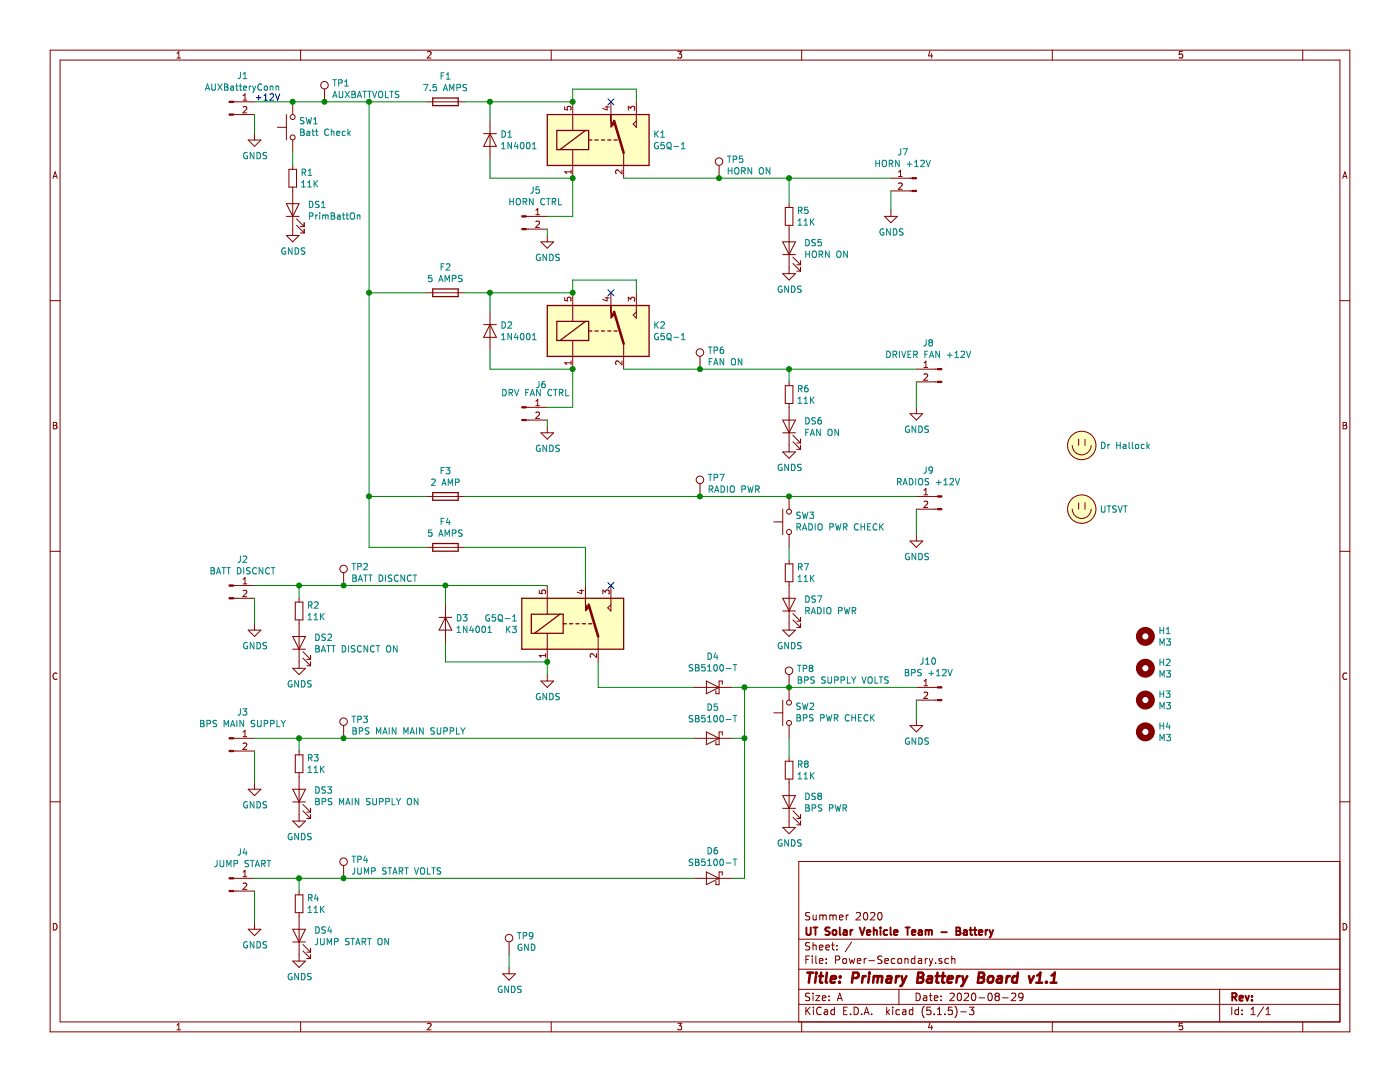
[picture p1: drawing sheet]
EESchema Schematic File Version 4
EELAYER 30 0
EELAYER END
$Descr A 11000 8500
encoding utf-8
Sheet 1 1
Title "Primary Battery Board v1.1"
Date "2020-08-29"
Rev ""
Comp "UT Solar Vehicle Team - Battery"
Comment1 "Summer 2020"
Comment2 ""
Comment3 ""
Comment4 ""
$EndDescr
$Comp
L Device:Fuse F1
U 1 1
P 3500 800
F 0 "F1" V 3697 800 50  0000 C CNN
F 1 "7.5 AMPS" V 3606 800 50  0000 C CNN
F 2 "Fuse:Fuseholder_Blade_Mini_Keystone_3568" V 3430 800 50  0001 C CNN
F 3 "~" H 3500 800 50  0001 C CNN
	1    3500 800 
	0    -1   -1   0   
$EndComp
$Comp
L Device:Fuse F2
U 1 1
P 3500 2300
F 0 "F2" V 3697 2300 50  0000 C CNN
F 1 "5 AMPS" V 3606 2300 50  0000 C CNN
F 2 "Fuse:Fuseholder_Blade_Mini_Keystone_3568" V 3430 2300 50  0001 C CNN
F 3 "~" H 3500 2300 50  0001 C CNN
	1    3500 2300
	0    -1   -1   0   
$EndComp
$Comp
L Device:Fuse F4
U 1 1
P 3500 4300
F 0 "F4" V 3697 4300 50  0000 C CNN
F 1 "5 AMPS" V 3606 4300 50  0000 C CNN
F 2 "Fuse:Fuseholder_Blade_Mini_Keystone_3568" V 3430 4300 50  0001 C CNN
F 3 "~" H 3500 4300 50  0001 C CNN
	1    3500 4300
	0    -1   -1   0   
$EndComp
$Comp
L power:GNDS #PWR0101
U 1 1
P 6200 3500
F 0 "#PWR0101" H 6200 3250 50  0001 C CNN
F 1 "GNDS" H 6205 3327 50  0000 C CNN
F 2 "" H 6200 3500 50  0001 C CNN
F 3 "" H 6200 3500 50  0001 C CNN
	1    6200 3500
	1    0    0    -1  
$EndComp
$Comp
L power:GNDS #PWR0102
U 1 1
P 4300 5300
F 0 "#PWR0102" H 4300 5050 50  0001 C CNN
F 1 "GNDS" H 4305 5127 50  0000 C CNN
F 2 "" H 4300 5300 50  0001 C CNN
F 3 "" H 4300 5300 50  0001 C CNN
	1    4300 5300
	1    0    0    -1  
$EndComp
$Comp
L Connector:Conn_01x02_Male J1
U 1 1
P 1800 800
F 0 "J1" H 1906 978 50  0000 C BNN
F 1 "AUXBatteryConn" H 1906 887 50  0000 C BNN
F 2 "Connector_Molex:Molex_Sabre_43160-0102_1x02_P7.49mm_Vertical" H 1800 800 50  0001 C CNN
F 3 "~" H 1800 800 50  0001 C CNN
	1    1800 800 
	1    0    0    -1  
$EndComp
$Comp
L Connector:Conn_01x02_Male J2
U 1 1
P 1800 4600
F 0 "J2" H 1906 4778 50  0000 C BNN
F 1 "BATT DISCNCT" H 1906 4687 50  0000 C BNN
F 2 "Connector_Molex:Molex_Micro-Fit_3.0_43650-0215_1x02_P3.00mm_Vertical" H 1800 4600 50  0001 C CNN
F 3 "~" H 1800 4600 50  0001 C CNN
	1    1800 4600
	1    0    0    -1  
$EndComp
$Comp
L Connector:Conn_01x02_Male J7
U 1 1
P 7200 1400
F 0 "J7" H 7306 1578 50  0000 C BNN
F 1 "HORN +12V" H 7306 1487 50  0000 C BNN
F 2 "Connector_Molex:Molex_Micro-Fit_3.0_43650-0215_1x02_P3.00mm_Vertical" H 7200 1400 50  0001 C CNN
F 3 "~" H 7200 1400 50  0001 C CNN
	1    7200 1400
	-1   0    0    -1  
$EndComp
$Comp
L Connector:Conn_01x02_Male J5
U 1 1
P 4100 1700
F 0 "J5" H 4206 1878 50  0000 C BNN
F 1 "HORN CTRL" H 4206 1787 50  0000 C BNN
F 2 "Connector_Molex:Molex_Micro-Fit_3.0_43650-0215_1x02_P3.00mm_Vertical" H 4100 1700 50  0001 C CNN
F 3 "~" H 4100 1700 50  0001 C CNN
	1    4100 1700
	1    0    0    -1  
$EndComp
$Comp
L Connector:Conn_01x02_Male J6
U 1 1
P 4100 3200
F 0 "J6" H 4206 3378 50  0000 L CNN
F 1 "DRV FAN CTRL" H 4206 3287 50  0000 C BNN
F 2 "Connector_Molex:Molex_Micro-Fit_3.0_43650-0215_1x02_P3.00mm_Vertical" H 4100 3200 50  0001 C CNN
F 3 "~" H 4100 3200 50  0001 C CNN
	1    4100 3200
	1    0    0    -1  
$EndComp
$Comp
L Connector:Conn_01x02_Male J8
U 1 1
P 7400 2900
F 0 "J8" H 7506 3078 50  0000 C BNN
F 1 "DRIVER FAN +12V" H 7506 2987 50  0000 C BNN
F 2 "Connector_Molex:Molex_Micro-Fit_3.0_43650-0215_1x02_P3.00mm_Vertical" H 7400 2900 50  0001 C CNN
F 3 "~" H 7400 2900 50  0001 C CNN
	1    7400 2900
	-1   0    0    -1  
$EndComp
$Comp
L Connector:Conn_01x02_Male J4
U 1 1
P 1800 6900
F 0 "J4" H 1906 7078 50  0000 C BNN
F 1 "JUMP START" H 1906 6987 50  0000 C BNN
F 2 "Connector_Molex:Molex_Micro-Fit_3.0_43650-0215_1x02_P3.00mm_Vertical" H 1800 6900 50  0001 C CNN
F 3 "~" H 1800 6900 50  0001 C CNN
	1    1800 6900
	1    0    0    -1  
$EndComp
$Comp
L Device:R_Small R6
U 1 1
P 6200 3100
F 0 "R6" H 6259 3146 50  0000 L CNN
F 1 "11K" H 6259 3055 50  0000 L CNN
F 2 "Resistor_THT:R_Axial_DIN0207_L6.3mm_D2.5mm_P10.16mm_Horizontal" H 6200 3100 50  0001 C CNN
F 3 "~" H 6200 3100 50  0001 C CNN
	1    6200 3100
	1    0    0    -1  
$EndComp
$Comp
L Device:R_Small R1
U 1 1
P 2300 1400
F 0 "R1" H 2359 1446 50  0000 L CNN
F 1 "11K" H 2359 1355 50  0000 L CNN
F 2 "Resistor_THT:R_Axial_DIN0207_L6.3mm_D2.5mm_P10.16mm_Horizontal" H 2300 1400 50  0001 C CNN
F 3 "~" H 2300 1400 50  0001 C CNN
	1    2300 1400
	1    0    0    -1  
$EndComp
$Comp
L Device:LED DS1
U 1 1
P 2300 1650
F 0 "DS1" V 2338 1533 50  0000 R CNN
F 1 "PrimBattOn" V 2247 1533 50  0000 R CNN
F 2 "LED_THT:LED_D3.0mm" H 2300 1650 50  0001 C CNN
F 3 "~" H 2300 1650 50  0001 C CNN
	1    2300 1650
	0    -1   -1   0   
$EndComp
$Comp
L power:GNDS #PWR0103
U 1 1
P 2300 1800
F 0 "#PWR0103" H 2300 1550 50  0001 C CNN
F 1 "GNDS" H 2305 1627 50  0000 C CNN
F 2 "" H 2300 1800 50  0001 C CNN
F 3 "" H 2300 1800 50  0001 C CNN
	1    2300 1800
	1    0    0    -1  
$EndComp
$Comp
L power:GNDS #PWR0104
U 1 1
P 4300 3350
F 0 "#PWR0104" H 4300 3100 50  0001 C CNN
F 1 "GNDS" H 4305 3177 50  0000 C CNN
F 2 "" H 4300 3350 50  0001 C CNN
F 3 "" H 4300 3350 50  0001 C CNN
	1    4300 3350
	1    0    0    -1  
$EndComp
$Comp
L power:GNDS #PWR0105
U 1 1
P 2000 7250
F 0 "#PWR0105" H 2000 7000 50  0001 C CNN
F 1 "GNDS" H 2005 7077 50  0000 C CNN
F 2 "" H 2000 7250 50  0001 C CNN
F 3 "" H 2000 7250 50  0001 C CNN
	1    2000 7250
	1    0    0    -1  
$EndComp
$Comp
L power:GNDS #PWR0106
U 1 1
P 7000 1650
F 0 "#PWR0106" H 7000 1400 50  0001 C CNN
F 1 "GNDS" H 7005 1477 50  0000 C CNN
F 2 "" H 7000 1650 50  0001 C CNN
F 3 "" H 7000 1650 50  0001 C CNN
	1    7000 1650
	1    0    0    -1  
$EndComp
$Comp
L power:GNDS #PWR0107
U 1 1
P 4300 1850
F 0 "#PWR0107" H 4300 1600 50  0001 C CNN
F 1 "GNDS" H 4305 1677 50  0000 C CNN
F 2 "" H 4300 1850 50  0001 C CNN
F 3 "" H 4300 1850 50  0001 C CNN
	1    4300 1850
	1    0    0    -1  
$EndComp
$Comp
L power:GNDS #PWR0108
U 1 1
P 2000 1050
F 0 "#PWR0108" H 2000 800 50  0001 C CNN
F 1 "GNDS" H 2005 877 50  0000 C CNN
F 2 "" H 2000 1050 50  0001 C CNN
F 3 "" H 2000 1050 50  0001 C CNN
	1    2000 1050
	1    0    0    -1  
$EndComp
$Comp
L power:GNDS #PWR0109
U 1 1
P 2000 4900
F 0 "#PWR0109" H 2000 4650 50  0001 C CNN
F 1 "GNDS" H 2005 4727 50  0000 C CNN
F 2 "" H 2000 4900 50  0001 C CNN
F 3 "" H 2000 4900 50  0001 C CNN
	1    2000 4900
	1    0    0    -1  
$EndComp
Wire Wire Line
	2300 1300 2300 1200
Wire Wire Line
	6200 3000 6200 2900
Wire Wire Line
	4500 1700 4300 1700
Wire Wire Line
	4500 3200 4300 3200
Wire Wire Line
	4300 1800 4300 1850
Wire Wire Line
	4300 3300 4300 3350
Wire Wire Line
	2000 900  2000 1050
$Comp
L Device:LED DS6
U 1 1
P 6200 3350
F 0 "DS6" V 6238 3233 50  0000 R CNN
F 1 "FAN ON" V 6147 3233 50  0000 R CNN
F 2 "LED_THT:LED_D3.0mm" H 6200 3350 50  0001 C CNN
F 3 "~" H 6200 3350 50  0001 C CNN
	1    6200 3350
	0    -1   -1   0   
$EndComp
$Comp
L power:GNDS #PWR0110
U 1 1
P 6200 2100
F 0 "#PWR0110" H 6200 1850 50  0001 C CNN
F 1 "GNDS" H 6205 1927 50  0000 C CNN
F 2 "" H 6200 2100 50  0001 C CNN
F 3 "" H 6200 2100 50  0001 C CNN
	1    6200 2100
	1    0    0    -1  
$EndComp
$Comp
L Device:R_Small R5
U 1 1
P 6200 1700
F 0 "R5" H 6259 1746 50  0000 L CNN
F 1 "11K" H 6259 1655 50  0000 L CNN
F 2 "Resistor_THT:R_Axial_DIN0207_L6.3mm_D2.5mm_P10.16mm_Horizontal" H 6200 1700 50  0001 C CNN
F 3 "~" H 6200 1700 50  0001 C CNN
	1    6200 1700
	1    0    0    -1  
$EndComp
$Comp
L Device:LED DS5
U 1 1
P 6200 1950
F 0 "DS5" V 6238 1833 50  0000 R CNN
F 1 "HORN ON" V 6147 1833 50  0000 R CNN
F 2 "LED_THT:LED_D3.0mm" H 6200 1950 50  0001 C CNN
F 3 "~" H 6200 1950 50  0001 C CNN
	1    6200 1950
	0    -1   -1   0   
$EndComp
Wire Wire Line
	2000 4600 2350 4600
$Comp
L power:GNDS #PWR0111
U 1 1
P 2350 5200
F 0 "#PWR0111" H 2350 4950 50  0001 C CNN
F 1 "GNDS" H 2355 5027 50  0000 C CNN
F 2 "" H 2350 5200 50  0001 C CNN
F 3 "" H 2350 5200 50  0001 C CNN
	1    2350 5200
	1    0    0    -1  
$EndComp
$Comp
L Device:R_Small R2
U 1 1
P 2350 4800
F 0 "R2" H 2409 4846 50  0000 L CNN
F 1 "11K" H 2409 4755 50  0000 L CNN
F 2 "Resistor_THT:R_Axial_DIN0207_L6.3mm_D2.5mm_P10.16mm_Horizontal" H 2350 4800 50  0001 C CNN
F 3 "~" H 2350 4800 50  0001 C CNN
	1    2350 4800
	1    0    0    -1  
$EndComp
Wire Wire Line
	2350 4700 2350 4600
$Comp
L Device:LED DS2
U 1 1
P 2350 5050
F 0 "DS2" V 2388 4933 50  0000 R CNN
F 1 "BATT DISCNCT ON" V 2297 4933 50  0000 R CNN
F 2 "LED_THT:LED_D3.0mm" H 2350 5050 50  0001 C CNN
F 3 "~" H 2350 5050 50  0001 C CNN
	1    2350 5050
	0    -1   -1   0   
$EndComp
Wire Wire Line
	2000 4700 2000 4900
$Comp
L Device:Fuse F3
U 1 1
P 3500 3900
F 0 "F3" V 3697 3900 50  0000 C CNN
F 1 "2 AMP" V 3606 3900 50  0000 C CNN
F 2 "Fuse:Fuseholder_Blade_Mini_Keystone_3568" V 3430 3900 50  0001 C CNN
F 3 "~" H 3500 3900 50  0001 C CNN
	1    3500 3900
	0    -1   -1   0   
$EndComp
Connection ~ 2350 4600
Connection ~ 2900 800 
Wire Wire Line
	2000 7000 2000 7250
$Comp
L power:GNDS #PWR0112
U 1 1
P 2350 7500
F 0 "#PWR0112" H 2350 7250 50  0001 C CNN
F 1 "GNDS" H 2355 7327 50  0000 C CNN
F 2 "" H 2350 7500 50  0001 C CNN
F 3 "" H 2350 7500 50  0001 C CNN
	1    2350 7500
	1    0    0    -1  
$EndComp
$Comp
L Device:R_Small R4
U 1 1
P 2350 7100
F 0 "R4" H 2409 7146 50  0000 L CNN
F 1 "11K" H 2409 7055 50  0000 L CNN
F 2 "Resistor_THT:R_Axial_DIN0207_L6.3mm_D2.5mm_P10.16mm_Horizontal" H 2350 7100 50  0001 C CNN
F 3 "~" H 2350 7100 50  0001 C CNN
	1    2350 7100
	1    0    0    -1  
$EndComp
Wire Wire Line
	2350 7000 2350 6900
$Comp
L Device:LED DS4
U 1 1
P 2350 7350
F 0 "DS4" V 2388 7233 50  0000 R CNN
F 1 "JUMP START ON" V 2297 7233 50  0000 R CNN
F 2 "LED_THT:LED_D3.0mm" H 2350 7350 50  0001 C CNN
F 3 "~" H 2350 7350 50  0001 C CNN
	1    2350 7350
	0    -1   -1   0   
$EndComp
Wire Wire Line
	2000 6900 2350 6900
$Comp
L Relay:G5Q-1 K3
U 1 1
P 4500 4900
F 0 "K3" H 4070 4854 50  0000 R CNN
F 1 "G5Q-1" H 4070 4945 50  0000 R CNN
F 2 "Relay_THT:Relay_SPDT_Omron-G5Q-1" H 4950 4850 50  0001 L CNN
F 3 "https://www.omron.com/ecb/products/pdf/en-g5q.pdf" H 5150 4750 50  0001 L CNN
	1    4500 4900
	1    0    0    -1  
$EndComp
Wire Wire Line
	6200 1400 6200 1600
Wire Wire Line
	3850 1400 4500 1400
Wire Wire Line
	4900 1400 5650 1400
Wire Wire Line
	7000 1500 7000 1650
Connection ~ 6200 1400
Wire Wire Line
	6200 1400 7000 1400
Wire Wire Line
	4500 1400 4500 1700
$Comp
L power:GNDS #PWR0113
U 1 1
P 7200 3200
F 0 "#PWR0113" H 7200 2950 50  0001 C CNN
F 1 "GNDS" H 7205 3027 50  0000 C CNN
F 2 "" H 7200 3200 50  0001 C CNN
F 3 "" H 7200 3200 50  0001 C CNN
	1    7200 3200
	1    0    0    -1  
$EndComp
Wire Wire Line
	3850 2900 4500 2900
Wire Wire Line
	4500 3200 4500 2900
Wire Wire Line
	4900 2900 5500 2900
Wire Wire Line
	7200 3000 7200 3200
$Comp
L Connector:Conn_01x02_Male J9
U 1 1
P 7400 3900
F 0 "J9" H 7506 4078 50  0000 C BNN
F 1 "RADIOS +12V" H 7506 3987 50  0000 C BNN
F 2 "Connector_Molex:Molex_Micro-Fit_3.0_43650-0215_1x02_P3.00mm_Vertical" H 7400 3900 50  0001 C CNN
F 3 "~" H 7400 3900 50  0001 C CNN
	1    7400 3900
	-1   0    0    -1  
$EndComp
$Comp
L power:GNDS #PWR0114
U 1 1
P 7200 4200
F 0 "#PWR0114" H 7200 3950 50  0001 C CNN
F 1 "GNDS" H 7205 4027 50  0000 C CNN
F 2 "" H 7200 4200 50  0001 C CNN
F 3 "" H 7200 4200 50  0001 C CNN
	1    7200 4200
	1    0    0    -1  
$EndComp
Wire Wire Line
	7200 4000 7200 4200
Wire Wire Line
	2900 3900 2900 4300
Connection ~ 2900 3900
Wire Wire Line
	4600 4300 4600 4600
Wire Wire Line
	2350 4600 2700 4600
$Comp
L Connector:Conn_01x02_Male J3
U 1 1
P 1800 5800
F 0 "J3" H 1906 5978 50  0000 C BNN
F 1 "BPS MAIN SUPPLY" H 1906 5887 50  0000 C BNN
F 2 "Connector_Molex:Molex_Micro-Fit_3.0_43650-0215_1x02_P3.00mm_Vertical" H 1800 5800 50  0001 C CNN
F 3 "~" H 1800 5800 50  0001 C CNN
	1    1800 5800
	1    0    0    -1  
$EndComp
$Comp
L power:GNDS #PWR0115
U 1 1
P 2000 6150
F 0 "#PWR0115" H 2000 5900 50  0001 C CNN
F 1 "GNDS" H 2005 5977 50  0000 C CNN
F 2 "" H 2000 6150 50  0001 C CNN
F 3 "" H 2000 6150 50  0001 C CNN
	1    2000 6150
	1    0    0    -1  
$EndComp
Wire Wire Line
	2000 5900 2000 6150
$Comp
L power:GNDS #PWR0116
U 1 1
P 2350 6400
F 0 "#PWR0116" H 2350 6150 50  0001 C CNN
F 1 "GNDS" H 2355 6227 50  0000 C CNN
F 2 "" H 2350 6400 50  0001 C CNN
F 3 "" H 2350 6400 50  0001 C CNN
	1    2350 6400
	1    0    0    -1  
$EndComp
$Comp
L Device:R_Small R3
U 1 1
P 2350 6000
F 0 "R3" H 2409 6046 50  0000 L CNN
F 1 "11K" H 2409 5955 50  0000 L CNN
F 2 "Resistor_THT:R_Axial_DIN0207_L6.3mm_D2.5mm_P10.16mm_Horizontal" H 2350 6000 50  0001 C CNN
F 3 "~" H 2350 6000 50  0001 C CNN
	1    2350 6000
	1    0    0    -1  
$EndComp
Wire Wire Line
	2350 5900 2350 5800
$Comp
L Device:LED DS3
U 1 1
P 2350 6250
F 0 "DS3" V 2388 6133 50  0000 R CNN
F 1 "BPS MAIN SUPPLY ON" V 2297 6133 50  0000 R CNN
F 2 "LED_THT:LED_D3.0mm" H 2350 6250 50  0001 C CNN
F 3 "~" H 2350 6250 50  0001 C CNN
	1    2350 6250
	0    -1   -1   0   
$EndComp
Wire Wire Line
	2000 5800 2350 5800
$Comp
L Connector:Conn_01x02_Male J10
U 1 1
P 7400 5400
F 0 "J10" H 7506 5578 50  0000 C BNN
F 1 "BPS +12V" H 7506 5487 50  0000 C BNN
F 2 "Connector_Molex:Molex_Micro-Fit_3.0_43650-0215_1x02_P3.00mm_Vertical" H 7400 5400 50  0001 C CNN
F 3 "~" H 7400 5400 50  0001 C CNN
	1    7400 5400
	-1   0    0    -1  
$EndComp
$Comp
L power:GNDS #PWR0117
U 1 1
P 7200 5650
F 0 "#PWR0117" H 7200 5400 50  0001 C CNN
F 1 "GNDS" H 7205 5477 50  0000 C CNN
F 2 "" H 7200 5650 50  0001 C CNN
F 3 "" H 7200 5650 50  0001 C CNN
	1    7200 5650
	1    0    0    -1  
$EndComp
Wire Wire Line
	7200 5500 7200 5650
Wire Wire Line
	4300 5200 4300 5300
Wire Wire Line
	2350 5800 2700 5800
Connection ~ 2350 5800
Connection ~ 2350 6900
$Comp
L power:GNDS #PWR0119
U 1 1
P 6200 4900
F 0 "#PWR0119" H 6200 4650 50  0001 C CNN
F 1 "GNDS" H 6205 4727 50  0000 C CNN
F 2 "" H 6200 4900 50  0001 C CNN
F 3 "" H 6200 4900 50  0001 C CNN
	1    6200 4900
	1    0    0    -1  
$EndComp
$Comp
L Device:R_Small R7
U 1 1
P 6200 4500
F 0 "R7" H 6259 4546 50  0000 L CNN
F 1 "11K" H 6259 4455 50  0000 L CNN
F 2 "Resistor_THT:R_Axial_DIN0207_L6.3mm_D2.5mm_P10.16mm_Horizontal" H 6200 4500 50  0001 C CNN
F 3 "~" H 6200 4500 50  0001 C CNN
	1    6200 4500
	1    0    0    -1  
$EndComp
Wire Wire Line
	6200 4400 6200 4300
$Comp
L Device:LED DS7
U 1 1
P 6200 4750
F 0 "DS7" V 6238 4633 50  0000 R CNN
F 1 "RADIO PWR" V 6147 4633 50  0000 R CNN
F 2 "LED_THT:LED_D3.0mm" H 6200 4750 50  0001 C CNN
F 3 "~" H 6200 4750 50  0001 C CNN
	1    6200 4750
	0    -1   -1   0   
$EndComp
$Comp
L power:GNDS #PWR0120
U 1 1
P 6200 6450
F 0 "#PWR0120" H 6200 6200 50  0001 C CNN
F 1 "GNDS" H 6205 6277 50  0000 C CNN
F 2 "" H 6200 6450 50  0001 C CNN
F 3 "" H 6200 6450 50  0001 C CNN
	1    6200 6450
	1    0    0    -1  
$EndComp
$Comp
L Device:R_Small R8
U 1 1
P 6200 6050
F 0 "R8" H 6259 6096 50  0000 L CNN
F 1 "11K" H 6259 6005 50  0000 L CNN
F 2 "Resistor_THT:R_Axial_DIN0207_L6.3mm_D2.5mm_P10.16mm_Horizontal" H 6200 6050 50  0001 C CNN
F 3 "~" H 6200 6050 50  0001 C CNN
	1    6200 6050
	1    0    0    -1  
$EndComp
$Comp
L Device:LED DS8
U 1 1
P 6200 6300
F 0 "DS8" V 6238 6183 50  0000 R CNN
F 1 "BPS PWR" V 6147 6183 50  0000 R CNN
F 2 "LED_THT:LED_D3.0mm" H 6200 6300 50  0001 C CNN
F 3 "~" H 6200 6300 50  0001 C CNN
	1    6200 6300
	0    -1   -1   0   
$EndComp
Wire Wire Line
	2350 6900 2700 6900
$Comp
L Switch:SW_Push SW1
U 1 1
P 2300 1000
F 0 "SW1" V 2346 952 50  0000 R CNN
F 1 "Batt Check" V 2255 952 50  0000 R CNN
F 2 "Button_Switch_THT:SW_Tactile_Straight_KSA0Axx1LFTR" H 2300 1200 50  0001 C CNN
F 3 "" H 2300 1200 50  0001 C CNN
	1    2300 1000
	0    -1   -1   0   
$EndComp
$Comp
L Switch:SW_Push SW2
U 1 1
P 6200 5600
F 0 "SW2" V 6246 5552 50  0000 R CNN
F 1 "BPS PWR CHECK" V 6155 5552 50  0000 R CNN
F 2 "Button_Switch_THT:SW_Tactile_Straight_KSA0Axx1LFTR" H 6200 5800 50  0001 C CNN
F 3 "" H 6200 5800 50  0001 C CNN
	1    6200 5600
	0    -1   -1   0   
$EndComp
Wire Wire Line
	2000 800  2300 800 
Connection ~ 2300 800 
Wire Wire Line
	2300 800  2550 800 
$Comp
L Connector:TestPoint TP1
U 1 1
P 2550 800
F 0 "TP1" H 2608 920 50  0000 L BNN
F 1 "AUXBATTVOLTS" H 2608 829 50  0000 L BNN
F 2 "TestPoint:TestPoint_Pad_2.0x2.0mm" H 2750 800 50  0001 C CNN
F 3 "~" H 2750 800 50  0001 C CNN
	1    2550 800 
	1    0    0    -1  
$EndComp
$Comp
L Connector:TestPoint TP5
U 1 1
P 5650 1400
F 0 "TP5" H 5708 1520 50  0000 L BNN
F 1 "HORN ON" H 5708 1429 50  0000 L BNN
F 2 "TestPoint:TestPoint_Pad_2.0x2.0mm" H 5850 1400 50  0001 C CNN
F 3 "~" H 5850 1400 50  0001 C CNN
	1    5650 1400
	1    0    0    -1  
$EndComp
$Comp
L Connector:TestPoint TP7
U 1 1
P 5500 3900
F 0 "TP7" H 5558 4020 50  0000 L BNN
F 1 "RADIO PWR" H 5558 3929 50  0000 L BNN
F 2 "TestPoint:TestPoint_Pad_2.0x2.0mm" H 5700 3900 50  0001 C CNN
F 3 "~" H 5700 3900 50  0001 C CNN
	1    5500 3900
	1    0    0    -1  
$EndComp
$Comp
L Connector:TestPoint TP8
U 1 1
P 6200 5400
F 0 "TP8" H 6258 5520 50  0000 L BNN
F 1 "BPS SUPPLY VOLTS" H 6258 5429 50  0000 L BNN
F 2 "TestPoint:TestPoint_Pad_2.0x2.0mm" H 6400 5400 50  0001 C CNN
F 3 "~" H 6400 5400 50  0001 C CNN
	1    6200 5400
	1    0    0    -1  
$EndComp
$Comp
L Connector:TestPoint TP2
U 1 1
P 2700 4600
F 0 "TP2" H 2758 4720 50  0000 L BNN
F 1 "BATT DISCNCT" H 2758 4629 50  0000 L BNN
F 2 "TestPoint:TestPoint_Pad_2.0x2.0mm" H 2900 4600 50  0001 C CNN
F 3 "~" H 2900 4600 50  0001 C CNN
	1    2700 4600
	1    0    0    -1  
$EndComp
$Comp
L Connector:TestPoint TP3
U 1 1
P 2700 5800
F 0 "TP3" H 2758 5920 50  0000 L BNN
F 1 "BPS MAIN MAIN SUPPLY" H 2758 5829 50  0000 L BNN
F 2 "TestPoint:TestPoint_Pad_2.0x2.0mm" H 2900 5800 50  0001 C CNN
F 3 "~" H 2900 5800 50  0001 C CNN
	1    2700 5800
	1    0    0    -1  
$EndComp
$Comp
L Connector:TestPoint TP6
U 1 1
P 5500 2900
F 0 "TP6" H 5558 3020 50  0000 L BNN
F 1 "FAN ON" H 5558 2929 50  0000 L BNN
F 2 "TestPoint:TestPoint_Pad_2.0x2.0mm" H 5700 2900 50  0001 C CNN
F 3 "~" H 5700 2900 50  0001 C CNN
	1    5500 2900
	1    0    0    -1  
$EndComp
$Comp
L Connector:TestPoint TP4
U 1 1
P 2700 6900
F 0 "TP4" H 2758 7020 50  0000 L BNN
F 1 "JUMP START VOLTS" H 2758 6929 50  0000 L BNN
F 2 "TestPoint:TestPoint_Pad_2.0x2.0mm" H 2900 6900 50  0001 C CNN
F 3 "~" H 2900 6900 50  0001 C CNN
	1    2700 6900
	1    0    0    -1  
$EndComp
Connection ~ 2550 800 
Wire Wire Line
	2550 800  2900 800 
Wire Wire Line
	2900 800  3350 800 
Connection ~ 2700 4600
Connection ~ 2700 5800
Wire Wire Line
	2700 5800 5450 5800
Wire Wire Line
	6200 5800 6200 5950
Connection ~ 5650 1400
Wire Wire Line
	5650 1400 6200 1400
Connection ~ 5500 2900
Wire Wire Line
	5500 2900 6200 2900
Connection ~ 2700 6900
Wire Wire Line
	2700 6900 5450 6900
Wire Wire Line
	5850 5400 6200 5400
$Comp
L Relay:G5Q-1 K2
U 1 1
P 4700 2600
F 0 "K2" H 5130 2646 50  0000 L CNN
F 1 "G5Q-1" H 5130 2555 50  0000 L CNN
F 2 "Relay_THT:Relay_SPDT_Omron-G5Q-1" H 5150 2550 50  0001 L CNN
F 3 "https://www.omron.com/ecb/products/pdf/en-g5q.pdf" H 5350 2450 50  0001 L CNN
	1    4700 2600
	1    0    0    -1  
$EndComp
$Comp
L Relay:G5Q-1 K1
U 1 1
P 4700 1100
F 0 "K1" H 5130 1146 50  0000 L CNN
F 1 "G5Q-1" H 5130 1055 50  0000 L CNN
F 2 "Relay_THT:Relay_SPDT_Omron-G5Q-1" H 5150 1050 50  0001 L CNN
F 3 "https://www.omron.com/ecb/products/pdf/en-g5q.pdf" H 5350 950 50  0001 L CNN
	1    4700 1100
	1    0    0    -1  
$EndComp
Wire Wire Line
	4500 800  4500 700 
Wire Wire Line
	4500 700  5000 700 
Wire Wire Line
	5000 700  5000 800 
Connection ~ 4500 800 
Connection ~ 4500 2900
Wire Wire Line
	4500 2300 4500 2200
Wire Wire Line
	4500 2200 5000 2200
Wire Wire Line
	5000 2200 5000 2300
Connection ~ 4500 2300
$Comp
L Diode:SB150 D4
U 1 1
P 5600 5400
F 0 "D4" H 5600 5616 50  0000 C BNN
F 1 "SB5100-T" H 5600 5525 50  0000 C BNN
F 2 "Diode_THT:D_DO-201AD_P15.24mm_Horizontal" H 5600 5225 50  0001 C CNN
F 3 "http://www.diodes.com/_files/datasheets/ds23022.pdf" H 5600 5400 50  0001 C CNN
	1    5600 5400
	-1   0    0    -1  
$EndComp
$Comp
L Diode:SB150 D5
U 1 1
P 5600 5800
F 0 "D5" H 5600 6016 50  0000 C BNN
F 1 "SB5100-T" H 5600 5925 50  0000 C BNN
F 2 "Diode_THT:D_DO-201AD_P15.24mm_Horizontal" H 5600 5625 50  0001 C CNN
F 3 "http://www.diodes.com/_files/datasheets/ds23022.pdf" H 5600 5800 50  0001 C CNN
	1    5600 5800
	-1   0    0    -1  
$EndComp
$Comp
L Diode:SB150 D6
U 1 1
P 5600 6900
F 0 "D6" H 5600 7116 50  0000 C CNN
F 1 "SB5100-T" H 5600 7025 50  0000 C CNN
F 2 "Diode_THT:D_DO-201AD_P15.24mm_Horizontal" H 5600 6725 50  0001 C CNN
F 3 "http://www.diodes.com/_files/datasheets/ds23022.pdf" H 5600 6900 50  0001 C CNN
	1    5600 6900
	-1   0    0    -1  
$EndComp
Wire Wire Line
	5750 6900 5850 6900
Wire Wire Line
	5850 6900 5850 5800
Wire Wire Line
	5750 5400 5850 5400
Connection ~ 5850 5400
Wire Wire Line
	5750 5800 5850 5800
Connection ~ 5850 5800
Wire Wire Line
	5850 5800 5850 5400
Wire Wire Line
	2900 800  2900 2300
Wire Wire Line
	2900 2300 3350 2300
Connection ~ 2900 2300
Wire Wire Line
	2900 2300 2900 3900
Wire Wire Line
	2900 3900 3350 3900
Wire Wire Line
	2900 4300 3350 4300
Connection ~ 5500 3900
Wire Wire Line
	3650 3900 5500 3900
Wire Wire Line
	4600 4300 3650 4300
Wire Wire Line
	5450 5400 4700 5400
Wire Wire Line
	4700 5400 4700 5200
$Comp
L Switch:SW_Push SW3
U 1 1
P 6200 4100
F 0 "SW3" V 6246 4052 50  0000 R CNN
F 1 "RADIO PWR CHECK" V 6155 4052 50  0000 R CNN
F 2 "Button_Switch_THT:SW_Tactile_Straight_KSA0Axx1LFTR" H 6200 4300 50  0001 C CNN
F 3 "" H 6200 4300 50  0001 C CNN
	1    6200 4100
	0    -1   -1   0   
$EndComp
Wire Wire Line
	5500 3900 6200 3900
Connection ~ 6200 5400
Wire Wire Line
	6200 5400 7200 5400
Wire Wire Line
	6200 2900 7200 2900
Connection ~ 6200 2900
Wire Wire Line
	6200 3900 7200 3900
Connection ~ 6200 3900
$Comp
L Diode:1N4001 D1
U 1 1
P 3850 1100
F 0 "D1" V 3804 1179 50  0000 L CNN
F 1 "1N4001" V 3895 1179 50  0000 L CNN
F 2 "Diode_THT:D_DO-15_P12.70mm_Horizontal" H 3850 925 50  0001 C CNN
F 3 "http://www.vishay.com/docs/88503/1n4001.pdf" H 3850 1100 50  0001 C CNN
	1    3850 1100
	0    1    1    0   
$EndComp
Wire Wire Line
	3650 800  3850 800 
Wire Wire Line
	3850 950  3850 800 
Connection ~ 3850 800 
Wire Wire Line
	3850 800  4500 800 
Wire Wire Line
	3850 1250 3850 1400
Wire Wire Line
	3650 2300 3850 2300
$Comp
L Diode:1N4001 D2
U 1 1
P 3850 2600
F 0 "D2" V 3804 2679 50  0000 L CNN
F 1 "1N4001" V 3895 2679 50  0000 L CNN
F 2 "Diode_THT:D_DO-15_P12.70mm_Horizontal" H 3850 2425 50  0001 C CNN
F 3 "http://www.vishay.com/docs/88503/1n4001.pdf" H 3850 2600 50  0001 C CNN
	1    3850 2600
	0    1    1    0   
$EndComp
Wire Wire Line
	3850 2450 3850 2300
Connection ~ 3850 2300
Wire Wire Line
	3850 2300 4500 2300
Wire Wire Line
	3850 2750 3850 2900
Wire Wire Line
	2700 4600 3500 4600
$Comp
L Diode:1N4001 D3
U 1 1
P 3500 4900
F 0 "D3" V 3454 4821 50  0000 R CNN
F 1 "1N4001" V 3545 4821 50  0000 R CNN
F 2 "Diode_THT:D_DO-15_P12.70mm_Horizontal" H 3500 4725 50  0001 C CNN
F 3 "http://www.vishay.com/docs/88503/1n4001.pdf" H 3500 4900 50  0001 C CNN
	1    3500 4900
	0    -1   1    0   
$EndComp
Wire Wire Line
	3500 4750 3500 4600
Connection ~ 3500 4600
Wire Wire Line
	3500 4600 4300 4600
Wire Wire Line
	3500 5050 3500 5200
Wire Wire Line
	3500 5200 4300 5200
Connection ~ 4300 5200
Connection ~ 4500 1400
Text Notes 2000 800  0    50   ~ 0
+12V
NoConn ~ 4800 4600
NoConn ~ 4800 2300
NoConn ~ 4800 800 
$Comp
L utsvt-misc:Logo_Placeholder LOGO2
U 1 1
P 8500 4000
F 0 "LOGO2" H 8500 4150 50  0001 C CNN
F 1 "UTSVT" H 8640 4000 50  0000 L CNN
F 2 "UTSVT_Special:UTSVT_Logo_Symbol" H 8500 4075 50  0001 C CNN
F 3 "" H 8500 4075 50  0001 C CNN
	1    8500 4000
	1    0    0    -1  
$EndComp
$Comp
L utsvt-misc:Logo_Placeholder LOGO1
U 1 1
P 8500 3500
F 0 "LOGO1" H 8500 3650 50  0001 C CNN
F 1 "Dr Hallock" H 8640 3500 50  0000 L CNN
F 2 "UTSVT_Special:Hallock_Image" H 8500 3575 50  0001 C CNN
F 3 "" H 8500 3575 50  0001 C CNN
	1    8500 3500
	1    0    0    -1  
$EndComp
$Comp
L Connector:TestPoint TP9
U 1 1
P 4000 7500
F 0 "TP9" H 4058 7620 50  0000 L BNN
F 1 "GND" H 4058 7529 50  0000 L BNN
F 2 "TestPoint:TestPoint_Pad_2.0x2.0mm" H 4200 7500 50  0001 C CNN
F 3 "~" H 4200 7500 50  0001 C CNN
	1    4000 7500
	1    0    0    -1  
$EndComp
$Comp
L power:GNDS #PWR0118
U 1 1
P 4000 7600
F 0 "#PWR0118" H 4000 7350 50  0001 C CNN
F 1 "GNDS" H 4005 7427 50  0000 C CNN
F 2 "" H 4000 7600 50  0001 C CNN
F 3 "" H 4000 7600 50  0001 C CNN
	1    4000 7600
	1    0    0    -1  
$EndComp
Wire Wire Line
	4000 7600 4000 7500
$Comp
L Mechanical:MountingHole H1
U 1 1
P 9000 5000
F 0 "H1" H 9100 5046 50  0000 L CNN
F 1 "M3" H 9100 4955 50  0000 L CNN
F 2 "MountingHole:MountingHole_3mm" H 9000 5000 50  0001 C CNN
F 3 "~" H 9000 5000 50  0001 C CNN
	1    9000 5000
	1    0    0    -1  
$EndComp
$Comp
L Mechanical:MountingHole H2
U 1 1
P 9000 5250
F 0 "H2" H 9100 5296 50  0000 L CNN
F 1 "M3" H 9100 5205 50  0000 L CNN
F 2 "MountingHole:MountingHole_3mm" H 9000 5250 50  0001 C CNN
F 3 "~" H 9000 5250 50  0001 C CNN
	1    9000 5250
	1    0    0    -1  
$EndComp
$Comp
L Mechanical:MountingHole H3
U 1 1
P 9000 5500
F 0 "H3" H 9100 5546 50  0000 L CNN
F 1 "M3" H 9100 5455 50  0000 L CNN
F 2 "MountingHole:MountingHole_3mm" H 9000 5500 50  0001 C CNN
F 3 "~" H 9000 5500 50  0001 C CNN
	1    9000 5500
	1    0    0    -1  
$EndComp
$Comp
L Mechanical:MountingHole H4
U 1 1
P 9000 5750
F 0 "H4" H 9100 5796 50  0000 L CNN
F 1 "M3" H 9100 5705 50  0000 L CNN
F 2 "MountingHole:MountingHole_3mm" H 9000 5750 50  0001 C CNN
F 3 "~" H 9000 5750 50  0001 C CNN
	1    9000 5750
	1    0    0    -1  
$EndComp
$EndSCHEMATC
